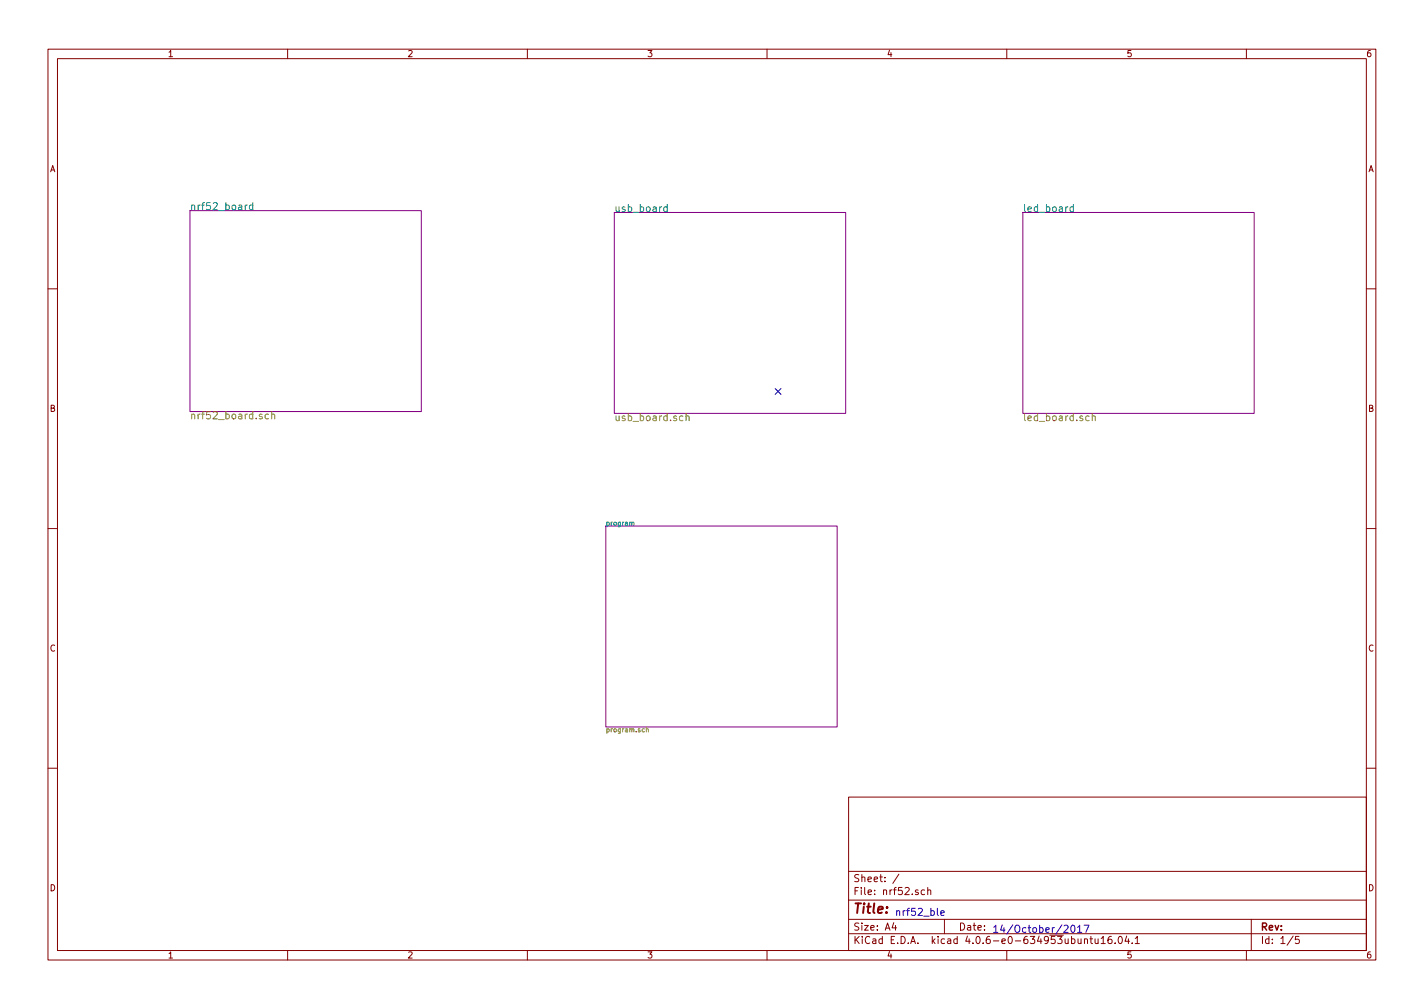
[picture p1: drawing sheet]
<svg xmlns="http://www.w3.org/2000/svg" width="297mm" height="210mm" viewBox="0 0 297 210" stroke-linecap="round" stroke-linejoin="round" font-family="sans-serif">
<g fill="none" stroke="#840000" stroke-width=".21">
<path d="M10 10.3h277v189.9h-277zM12 12.2h273v186.1h-273zM60 10.3v1.9M110 10.3v1.9M160 10.3v1.9M210 10.3v1.9M260 10.3v1.9M10 60.2h2M285 60.2h2M10 110.3h2M285 110.3h2M10 160.2h2"/>
<path d="M177 166.3h108v32h-108zM285 160.2h2M60 198.3v1.9M110 198.3v1.9M160 198.3v1.9M177 194.8h108M177 191.8h108M177 187.8h108M177 181.8h108M186.4 192.5l-.3 1h.9M186.8 193v1M187.5 182.3l-1.3 2"/>
<path d="M192.9 185.7l-.5-.1-.2 .3v.6l.2 .1 .5-.1M193.5 185.7l.2-.1 .4 .1 .1 .9M193.5 185.1v1.5M197 191.8v3M210 198.3v1.9M226.2 196l.2-.2 .4 .1v.9M226.2 195.8v1M227.4 195.8h.5M227.6 195.3v1.3l.3 .2M228.4 195.8l.1 .9 .4 .1 .2-.1M229.1 195.8v1M229.7 195.8l.4-.5v1.5"/>
<path d="M229.7 196.8h.9M231.8 195.3l-.4 .1a1.11 1.11 0 0 0-.1 1.3l.4 .1 .2-.1 .1-.5-.3-.3-.4 .1-.2 .2M232.6 196.7v.1M233.4 195.5l.2-.2a.8 .8 0 0 1 .5 .8 .8 .8 0 0 1-.5 .7l-.4-.5zM235 195.2l-.3 1.1h.9M235.4 195.8v1M236.2 196.7v.1M236.8 195.8l.4-.5v1.5M236.8 196.8h.9M260 198.3v1.9M261 191.8v6.5M269.7 195.2l-1.2 2"/>
<path d="M271 195.3h-.7l-.1 .7h.7l.1 .2v.5l-.2 .1-.6-.1"/>
</g>
<path d="M196.2 190.5l.8-.2-.1-.3h-.4l-.3 .2 .1 .7h.6M223.5 193.1l.2-.1a.8 .8 0 0 1 .5 .7 .8 .8 0 0 1-.5 .8l-.3-.6zM224.8 193.4l.4-.4v1.5M224.8 194.5h.9M226.1 193h1.1l-.7 1.5" fill="none" stroke="#0000c2" stroke-width=".21"/>
<path d="M39.6 43.9h48.3v41.9h-48.3zM128.1 44.3h48.3v41.9h-48.3zM213.4 44.3h48.2v41.9h-48.2zM126.4 109.7h48.2v41.9h-48.2z" fill="none" stroke="#840084" stroke-width=".21"/>
<path d="M51.6 42.8l-.4 .2M52.7 42.8h-.4l-.3 .2 .1 .6 .2 .2 .4-.1M52.7 42.3v1.5M139.2 43.2l-.5-.1-.2 .3v.6l.2 .1h.5M139.2 42.6v1.5M223.9 43.2l-.4-.1-.3 .3 .1 .6 .2 .1h.4M223.9 42.6v1.5M131.8 109.1l.2-.2 .2 .1v.6" fill="none" stroke="#008484" stroke-width=".21"/>
<path d="M56 86.5l-.4-.1-.3 .3 .1 .5 .2 .2 .4-.1M56.7 86.5l.2-.1 .4 .1v.9M56.7 85.9v1.5M142.4 86.8h-.4l-.3 .2 .1 .6 .2 .2 .4-.1M143.1 86.9l.2-.1h.4v1M143.1 86.3v1.5M227.2 86.8h-.5l-.2 .2v.6l.2 .2 .5-.1M227.8 86.9l.2-.1h.4l.1 1M227.8 86.3v1.5M134.8 152.1h.4l.1 .6M134.8 151.7v1" fill="none" stroke="#848400" stroke-width=".21"/>
<path d="M161.7 81l1.2 1.3M162.9 81l-1.2 1.3" fill="none" stroke="#000084" stroke-width=".21"/>
<text font-size="2.8" fill="#840000" x="178" y="190.5">Title:</text>
<g font-size="2.1" fill="#008484">
<text x="39.6" y="43.8">nrf52_board</text>
<text x="128.1" y="44.2">usb_board</text>
<text x="213.4" y="44.2">led_board</text>
</g>
<g font-size="2.1" fill="#848400">
<text x="39.6" y="87.4">nrf52_board.sch</text>
<text x="128.1" y="87.8">usb_board.sch</text>
<text x="213.4" y="87.8">led_board.sch</text>
</g>
<g font-size="2.1" fill="#840000">
<text x="178" y="184">Sheet: /</text>
<text x="178" y="186.7">File: nrf52.sch</text>
<text x="178" y="196.9">KiCad E.D.A. kicad 4.0.6-e0-634953ubuntu16.04.1</text>
<text x="178" y="194.1">Size: A4</text>
<text x="200" y="194.1">Date:</text>
<text x="263" y="194.1">Rev:</text>
<text x="263" y="196.9">Id: 1/5</text>
</g>
<g font-size="2.1" fill="#0000c2">
<text x="186.7" y="191">nrf52_ble</text>
<text x="207" y="194.6">14/October/2017</text>
</g>
<g font-size="1.8" fill="#840000">
<text x="35" y="11.9">1</text>
<text x="85" y="11.9">2</text>
<text x="135" y="11.9">3</text>
<text x="185" y="11.9">4</text>
<text x="235" y="11.9">5</text>
<text x="285" y="11.9">6</text>
<text x="10.4" y="35.9">A</text>
<text x="285.4" y="35.9">A</text>
<text x="10.4" y="85.9">B</text>
<text x="285.4" y="85.9">B</text>
<text x="10.4" y="135.9">C</text>
<text x="285.4" y="135.9">C</text>
<text x="10.4" y="185.9">D</text>
<text x="285.4" y="185.9">D</text>
<text x="35" y="199.9">1</text>
<text x="85" y="199.9">2</text>
<text x="135" y="199.9">3</text>
<text x="185" y="199.9">4</text>
<text x="235" y="199.9">5</text>
<text x="285" y="199.9">6</text>
</g>
<text font-size="1.4" fill="#008484" x="126.4" y="109.6">program</text>
<text font-size="1.4" fill="#848400" x="126.4" y="152.7">program.sch</text>
</svg>
